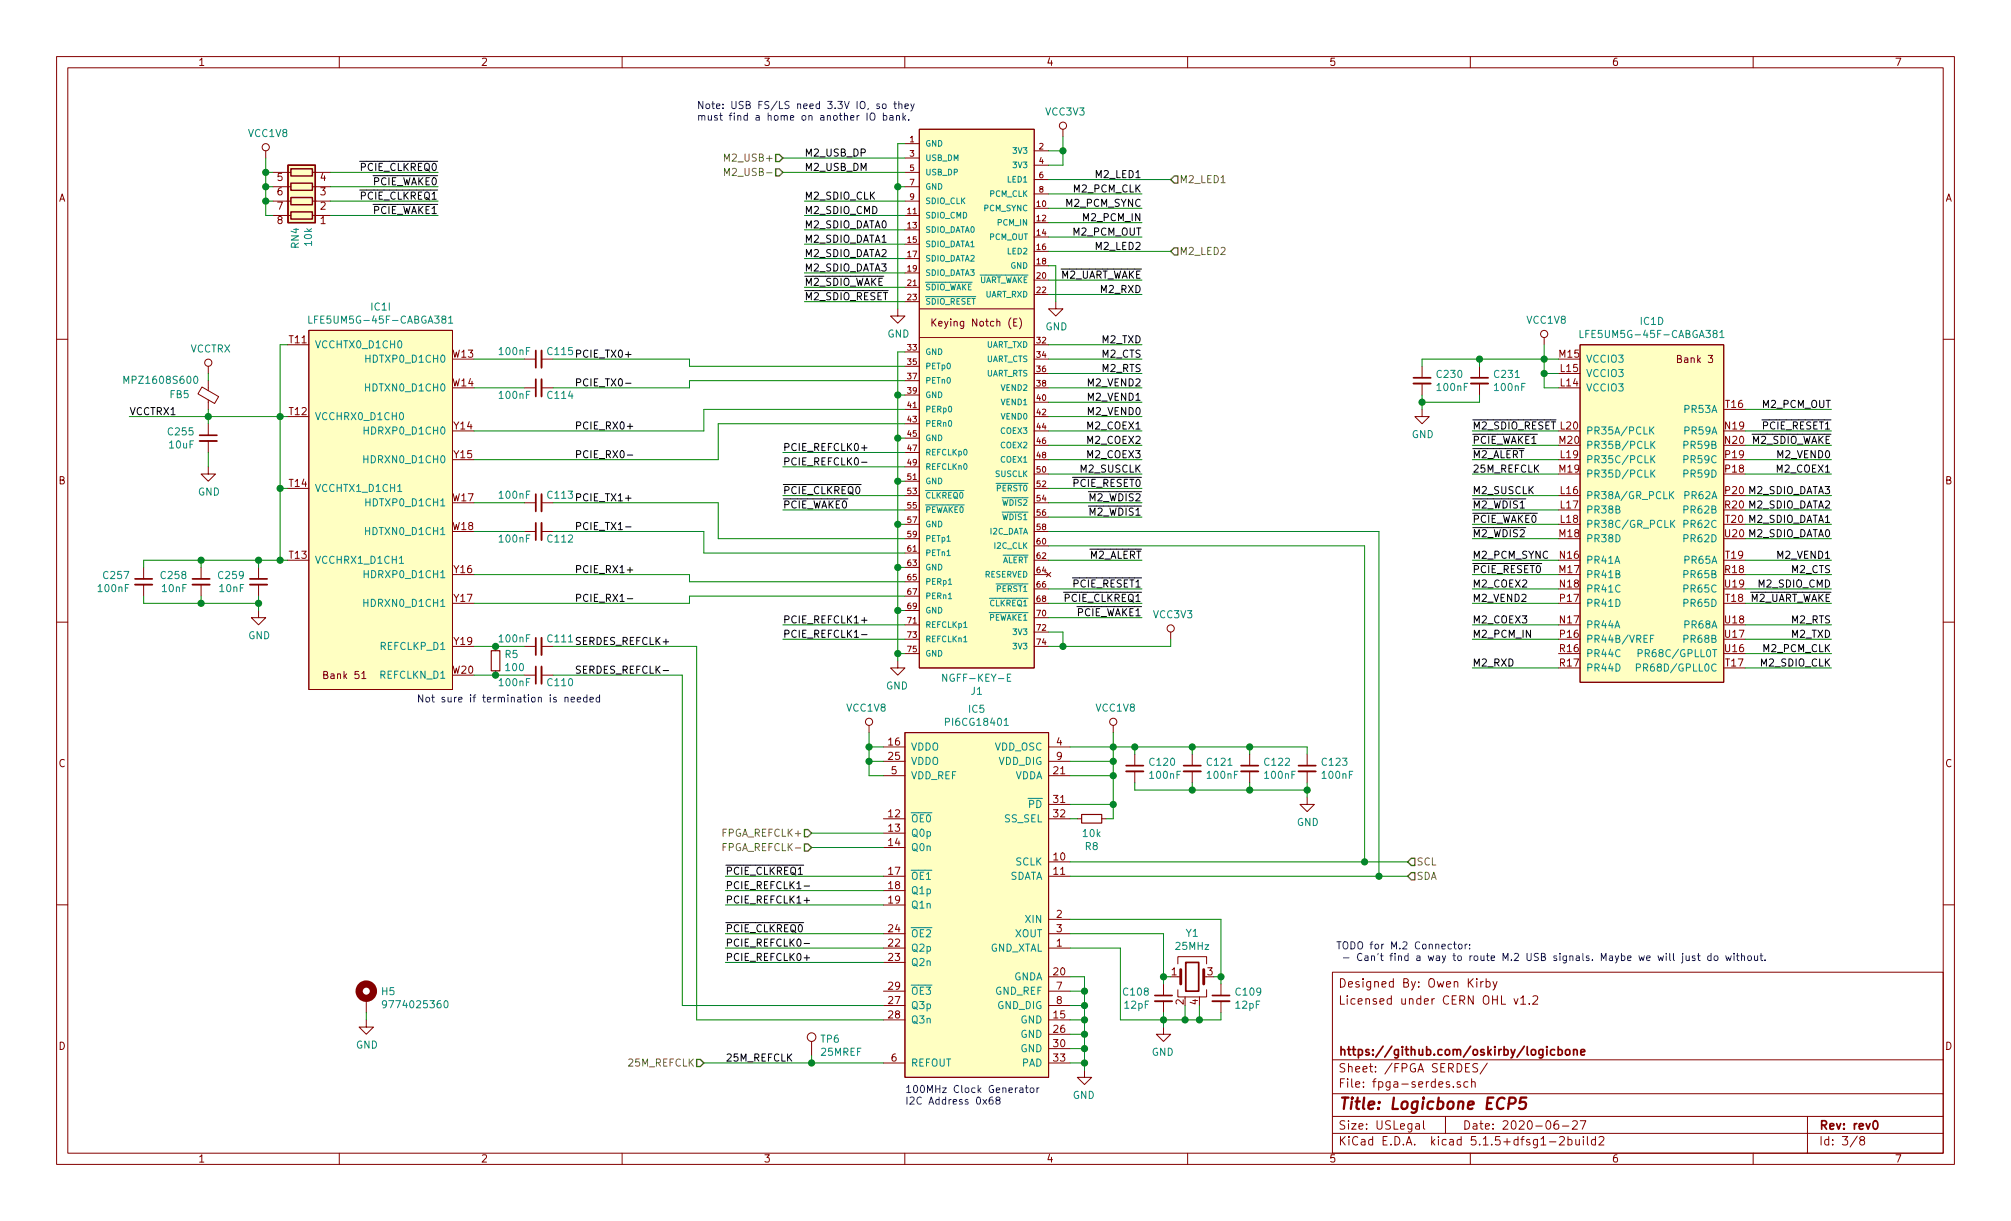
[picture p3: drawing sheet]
EESchema Schematic File Version 4
EELAYER 30 0
EELAYER END
$Descr USLegal 14000 8500
encoding utf-8
Sheet 3 8
Title "Logicbone ECP5"
Date "2020-06-27"
Rev "rev0"
Comp "https://github.com/oskirby/logicbone"
Comment1 ""
Comment2 ""
Comment3 "Licensed under CERN OHL v1.2"
Comment4 "Designed By: Owen Kirby"
$EndDescr
Connection ~ 10300 2500
Wire Wire Line
	10300 2500 10750 2500
$Comp
L Logicbone:VCC1V8 #PWR0173
U 1 1
P 10750 2400
F 0 "#PWR0173" H 10750 2250 50  0001 C CNN
F 1 "VCC1V8" H 10767 2573 50  0000 C CNN
F 2 "" H 10750 2400 50  0001 C CNN
F 3 "" H 10750 2400 50  0001 C CNN
	1    10750 2400
	1    0    0    -1  
$EndComp
Text Label 10250 3450 0    50   ~ 0
M2_SUSCLK
Wire Wire Line
	10850 3750 10250 3750
Text Label 12750 4200 2    50   ~ 0
~M2_UART_WAKE
Wire Wire Line
	12750 3300 12150 3300
Wire Wire Line
	12750 3100 12150 3100
Wire Wire Line
	12750 3200 12150 3200
Wire Wire Line
	12750 2850 12150 2850
Text Label 12750 3000 2    50   ~ 0
~PCIE_RESET1
Text Label 10250 4000 0    50   ~ 0
~PCIE_RESET0
$Comp
L Logicbone:ECP5UM-CABGA381 IC?
U 4 1
P 11500 3400
AR Path="/5DFC5A69/5E5CFEC4" Ref="IC?"  Part="4" 
AR Path="/5DFC63AE/5E5CFEC4" Ref="IC1"  Part="4" 
AR Path="/5E5CFEC4" Ref="IC1"  Part="4" 
F 0 "IC1" H 11500 4565 50  0000 C CNN
F 1 "LFE5UM5G-45F-CABGA381" H 11500 4474 50  0000 C CNN
F 2 "Logicbone:caBGA-381_20x20_17.0x17.0mm" H 15900 3800 50  0001 C CNN
F 3 "" H 15900 3800 50  0001 C CNN
F 4 "LFE5UM5G-45F-8BG381C" H 11500 3400 50  0001 C CNN "MPN"
F 5 "Lattice Semiconductor" H 11500 3400 50  0001 C CNN "Manufacturer"
	4    11500 3400
	1    0    0    -1  
$EndComp
Connection ~ 9900 2800
Wire Wire Line
	9900 2850 9900 2800
$Comp
L power:GND #PWR?
U 1 1
P 9900 2850
AR Path="/5DFC5A69/5E9922C6" Ref="#PWR?"  Part="1" 
AR Path="/6202D981/5E9922C6" Ref="#PWR?"  Part="1" 
AR Path="/5DFC63AE/5E9922C6" Ref="#PWR0255"  Part="1" 
F 0 "#PWR0255" H 9900 2600 50  0001 C CNN
F 1 "GND" H 9905 2677 50  0000 C CNN
F 2 "" H 9900 2850 50  0001 C CNN
F 3 "" H 9900 2850 50  0001 C CNN
	1    9900 2850
	1    0    0    -1  
$EndComp
Wire Wire Line
	10300 2800 9900 2800
Wire Wire Line
	10300 2500 9900 2500
Wire Wire Line
	10300 2550 10300 2500
Wire Wire Line
	10300 2750 10300 2800
$Comp
L Device:C_Small C?
U 1 1
P 10300 2650
AR Path="/5DFC5A69/5E9922B5" Ref="C?"  Part="1" 
AR Path="/6202D981/5E9922B5" Ref="C?"  Part="1" 
AR Path="/5DFC63AE/5E9922B5" Ref="C231"  Part="1" 
F 0 "C231" H 10392 2696 50  0000 L CNN
F 1 "100nF" H 10392 2605 50  0000 L CNN
F 2 "Capacitor_SMD:C_0402_1005Metric" H 10300 2650 50  0001 C CNN
F 3 "~" H 10300 2650 50  0001 C CNN
	1    10300 2650
	1    0    0    -1  
$EndComp
Wire Wire Line
	9900 2550 9900 2500
Wire Wire Line
	9900 2750 9900 2800
$Comp
L Device:C_Small C?
U 1 1
P 9900 2650
AR Path="/5DFC5A69/5E9922AC" Ref="C?"  Part="1" 
AR Path="/6202D981/5E9922AC" Ref="C?"  Part="1" 
AR Path="/5DFC63AE/5E9922AC" Ref="C230"  Part="1" 
F 0 "C230" H 9992 2696 50  0000 L CNN
F 1 "100nF" H 9992 2605 50  0000 L CNN
F 2 "Capacitor_SMD:C_0402_1005Metric" H 9900 2650 50  0001 C CNN
F 3 "~" H 9900 2650 50  0001 C CNN
	1    9900 2650
	1    0    0    -1  
$EndComp
Wire Wire Line
	12750 4200 12150 4200
Text Label 10250 3200 0    50   ~ 0
~M2_ALERT
Text Label 10250 3650 0    50   ~ 0
~PCIE_WAKE0
Text Label 12750 3900 2    50   ~ 0
M2_VEND1
Wire Wire Line
	12150 4000 12750 4000
Text Label 10250 4200 0    50   ~ 0
M2_VEND2
Wire Wire Line
	12150 3900 12750 3900
Text Label 12750 3200 2    50   ~ 0
M2_VEND0
Wire Wire Line
	12150 4100 12750 4100
Connection ~ 10750 2600
Wire Wire Line
	10750 2700 10750 2600
Wire Wire Line
	10850 2700 10750 2700
Connection ~ 10750 2500
Wire Wire Line
	10750 2600 10750 2500
Wire Wire Line
	10850 2600 10750 2600
Wire Wire Line
	10750 2500 10850 2500
Wire Wire Line
	10750 2400 10750 2500
Text Label 10250 3750 0    50   ~ 0
~M2_WDIS2
Text Label 10250 3550 0    50   ~ 0
~M2_WDIS1
Wire Wire Line
	12150 4650 12750 4650
Wire Wire Line
	12150 4550 12750 4550
Wire Wire Line
	10850 3550 10250 3550
Wire Wire Line
	10850 3650 10250 3650
Wire Wire Line
	10850 3450 10250 3450
Wire Wire Line
	10850 3200 10250 3200
Text Label 12750 3300 2    50   ~ 0
M2_COEX1
Text Label 10250 4100 0    50   ~ 0
M2_COEX2
Text Label 10250 4350 0    50   ~ 0
M2_COEX3
Wire Wire Line
	10850 4350 10250 4350
Wire Wire Line
	10850 4450 10250 4450
Wire Wire Line
	10850 4650 10250 4650
Wire Wire Line
	12150 4450 12750 4450
Text Label 12750 4450 2    50   ~ 0
M2_TXD
Text Label 10250 4650 0    50   ~ 0
M2_RXD
Text Label 12750 4000 2    50   ~ 0
M2_CTS
Text Label 12750 4350 2    50   ~ 0
M2_RTS
Text Label 12750 2850 2    50   ~ 0
M2_PCM_OUT
Wire Wire Line
	10850 4200 10250 4200
Text Label 10250 3900 0    50   ~ 0
M2_PCM_SYNC
Wire Wire Line
	10850 4000 10250 4000
Text Label 12750 3450 2    50   ~ 0
M2_SDIO_DATA3
Wire Wire Line
	12150 3550 12750 3550
Text Label 10250 3000 0    50   ~ 0
~M2_SDIO_RESET
Wire Wire Line
	12150 3750 12750 3750
Text Label 12750 3100 2    50   ~ 0
~M2_SDIO_WAKE
Wire Wire Line
	12150 3650 12750 3650
Text Label 12750 4550 2    50   ~ 0
M2_PCM_CLK
Wire Wire Line
	10850 3900 10250 3900
Text Label 10250 4450 0    50   ~ 0
M2_PCM_IN
Wire Wire Line
	10850 4100 10250 4100
Text Label 12750 3550 2    50   ~ 0
M2_SDIO_DATA2
Wire Wire Line
	12150 3450 12750 3450
Text Label 12750 3650 2    50   ~ 0
M2_SDIO_DATA1
Wire Wire Line
	10850 3300 10250 3300
Text Label 12750 3750 2    50   ~ 0
M2_SDIO_DATA0
Wire Wire Line
	10850 3000 10250 3000
Text Label 12750 4100 2    50   ~ 0
M2_SDIO_CMD
Wire Wire Line
	10850 3100 10250 3100
Text Label 12750 4650 2    50   ~ 0
M2_SDIO_CLK
Wire Wire Line
	12150 3000 12750 3000
Wire Wire Line
	2550 7100 2550 7050
$Comp
L power:GND #PWR0198
U 1 1
P 2550 7100
F 0 "#PWR0198" H 2550 6850 50  0001 C CNN
F 1 "GND" H 2555 6927 50  0000 C CNN
F 2 "" H 2550 7100 50  0001 C CNN
F 3 "" H 2550 7100 50  0001 C CNN
	1    2550 7100
	1    0    0    -1  
$EndComp
$Comp
L Mechanical:MountingHole_Pad H5
U 1 1
P 2550 6950
F 0 "H5" H 2650 6999 50  0000 L CNN
F 1 "9774025360" H 2650 6908 50  0000 L CNN
F 2 "Logicbone:wurth-9774025360" H 2550 6950 50  0001 C CNN
F 3 "https://www.mouser.com/datasheet/2/445/9774025360R-1728785.pdf" H 2550 6950 50  0001 C CNN
F 4 "Wurth" H 2550 6950 50  0001 C CNN "Manufacturer"
F 5 "9774025360R" H 2550 6950 50  0001 C CNN "MPN"
	1    2550 6950
	1    0    0    -1  
$EndComp
Wire Wire Line
	1450 3150 1450 3250
Wire Wire Line
	1450 2900 1950 2900
Wire Wire Line
	8100 7100 8100 7150
$Comp
L power:GND #PWR?
U 1 1
P 8100 7150
AR Path="/5DFC5A69/5FD0A4DE" Ref="#PWR?"  Part="1" 
AR Path="/5DFC63AE/5FD0A4DE" Ref="#PWR0217"  Part="1" 
F 0 "#PWR0217" H 8100 6900 50  0001 C CNN
F 1 "GND" H 8105 6977 50  0000 C CNN
F 2 "" H 8100 7150 50  0001 C CNN
F 3 "" H 8100 7150 50  0001 C CNN
	1    8100 7150
	-1   0    0    -1  
$EndComp
Connection ~ 6050 5200
Wire Wire Line
	6050 5100 6050 5200
Connection ~ 8700 5500
Wire Wire Line
	8700 5500 8300 5500
Wire Wire Line
	7300 3700 9600 3700
Wire Wire Line
	7300 3800 9500 3800
Wire Wire Line
	7450 6100 9600 6100
Wire Wire Line
	7450 6000 9500 6000
Wire Wire Line
	8700 5200 9100 5200
Connection ~ 8700 5200
Wire Wire Line
	8700 5250 8700 5200
Wire Wire Line
	9100 5200 9100 5250
Wire Wire Line
	8300 5200 8700 5200
Wire Wire Line
	9100 5500 8700 5500
Wire Wire Line
	8700 5450 8700 5500
Wire Wire Line
	9100 5500 9100 5450
Connection ~ 9100 5500
Wire Wire Line
	9100 5550 9100 5500
$Comp
L power:GND #PWR?
U 1 1
P 9100 5550
AR Path="/5DFD59AE/5FA0410C" Ref="#PWR?"  Part="1" 
AR Path="/5DFC63AE/5FA0410C" Ref="#PWR0199"  Part="1" 
F 0 "#PWR0199" H 9100 5300 50  0001 C CNN
F 1 "GND" H 9105 5377 50  0000 C CNN
F 2 "" H 9100 5550 50  0001 C CNN
F 3 "" H 9100 5550 50  0001 C CNN
	1    9100 5550
	1    0    0    -1  
$EndComp
$Comp
L Device:C_Small C?
U 1 1
P 9100 5350
AR Path="/5DFC5A69/5FA04102" Ref="C?"  Part="1" 
AR Path="/5DFC63AE/5FA04102" Ref="C123"  Part="1" 
F 0 "C123" H 9192 5396 50  0000 L CNN
F 1 "100nF" H 9192 5305 50  0000 L CNN
F 2 "Capacitor_SMD:C_0402_1005Metric" H 9100 5350 50  0001 C CNN
F 3 "~" H 9100 5350 50  0001 C CNN
	1    9100 5350
	1    0    0    -1  
$EndComp
$Comp
L Device:C_Small C?
U 1 1
P 8700 5350
AR Path="/5DFC5A69/5FA040F8" Ref="C?"  Part="1" 
AR Path="/5DFC63AE/5FA040F8" Ref="C122"  Part="1" 
F 0 "C122" H 8792 5396 50  0000 L CNN
F 1 "100nF" H 8792 5305 50  0000 L CNN
F 2 "Capacitor_SMD:C_0402_1005Metric" H 8700 5350 50  0001 C CNN
F 3 "~" H 8700 5350 50  0001 C CNN
	1    8700 5350
	1    0    0    -1  
$EndComp
Wire Wire Line
	8300 5200 7900 5200
Wire Wire Line
	8300 5500 7900 5500
Wire Wire Line
	7900 5450 7900 5500
Wire Wire Line
	7900 5200 7750 5200
Connection ~ 7900 5200
Wire Wire Line
	7900 5250 7900 5200
Connection ~ 8300 5200
Wire Wire Line
	8300 5250 8300 5200
Wire Wire Line
	8300 5500 8300 5450
Connection ~ 8300 5500
$Comp
L Device:C_Small C?
U 1 1
P 8300 5350
AR Path="/5DFC5A69/5F608F74" Ref="C?"  Part="1" 
AR Path="/5DFC63AE/5F608F74" Ref="C121"  Part="1" 
F 0 "C121" H 8392 5396 50  0000 L CNN
F 1 "100nF" H 8392 5305 50  0000 L CNN
F 2 "Capacitor_SMD:C_0402_1005Metric" H 8300 5350 50  0001 C CNN
F 3 "~" H 8300 5350 50  0001 C CNN
	1    8300 5350
	1    0    0    -1  
$EndComp
$Comp
L Device:C_Small C?
U 1 1
P 7900 5350
AR Path="/5DFC5A69/5F5AFF7A" Ref="C?"  Part="1" 
AR Path="/5DFC63AE/5F5AFF7A" Ref="C120"  Part="1" 
F 0 "C120" H 7992 5396 50  0000 L CNN
F 1 "100nF" H 7992 5305 50  0000 L CNN
F 2 "Capacitor_SMD:C_0402_1005Metric" H 7900 5350 50  0001 C CNN
F 3 "~" H 7900 5350 50  0001 C CNN
	1    7900 5350
	1    0    0    -1  
$EndComp
$Comp
L Logicbone:VCC3V3 #PWR0209
U 1 1
P 7400 950
F 0 "#PWR0209" H 7400 800 50  0001 C CNN
F 1 "VCC3V3" H 7417 1123 50  0000 C CNN
F 2 "" H 7400 950 50  0001 C CNN
F 3 "" H 7400 950 50  0001 C CNN
	1    7400 950 
	1    0    0    -1  
$EndComp
Connection ~ 7400 4500
Wire Wire Line
	7400 4500 8150 4500
$Comp
L Logicbone:VCC3V3 #PWR0205
U 1 1
P 8150 4450
F 0 "#PWR0205" H 8150 4300 50  0001 C CNN
F 1 "VCC3V3" H 8167 4623 50  0000 C CNN
F 2 "" H 8150 4450 50  0001 C CNN
F 3 "" H 8150 4450 50  0001 C CNN
	1    8150 4450
	1    0    0    -1  
$EndComp
$Comp
L Logicbone:VCC1V8 #PWR0189
U 1 1
P 1850 1100
F 0 "#PWR0189" H 1850 950 50  0001 C CNN
F 1 "VCC1V8" H 1867 1273 50  0000 C CNN
F 2 "" H 1850 1100 50  0001 C CNN
F 3 "" H 1850 1100 50  0001 C CNN
	1    1850 1100
	1    0    0    -1  
$EndComp
$Comp
L Logicbone:VCC1V8 #PWR0186
U 1 1
P 7750 5100
F 0 "#PWR0186" H 7750 4950 50  0001 C CNN
F 1 "VCC1V8" H 7767 5273 50  0000 C CNN
F 2 "" H 7750 5100 50  0001 C CNN
F 3 "" H 7750 5100 50  0001 C CNN
	1    7750 5100
	1    0    0    -1  
$EndComp
$Comp
L Logicbone:VCC1V8 #PWR0181
U 1 1
P 6050 5100
F 0 "#PWR0181" H 6050 4950 50  0001 C CNN
F 1 "VCC1V8" H 6067 5273 50  0000 C CNN
F 2 "" H 6050 5100 50  0001 C CNN
F 3 "" H 6050 5100 50  0001 C CNN
	1    6050 5100
	-1   0    0    -1  
$EndComp
Text Label 7950 1750 2    50   ~ 0
M2_LED2
Text Label 7950 1250 2    50   ~ 0
M2_LED1
Text Label 7950 3300 2    50   ~ 0
M2_SUSCLK
Wire Wire Line
	7300 3300 7950 3300
Wire Wire Line
	7300 4300 7950 4300
Wire Wire Line
	7300 4200 7950 4200
Wire Wire Line
	7300 4100 7950 4100
Wire Wire Line
	7300 3900 7950 3900
Wire Wire Line
	7300 3600 7950 3600
Wire Wire Line
	7300 3500 7950 3500
Wire Wire Line
	7300 3400 7950 3400
Wire Wire Line
	7300 3200 7950 3200
Wire Wire Line
	7300 3100 7950 3100
Wire Wire Line
	7300 3000 7950 3000
Wire Wire Line
	7300 2900 7950 2900
Wire Wire Line
	7300 2800 7950 2800
Wire Wire Line
	7300 2700 7950 2700
Wire Wire Line
	7300 2600 7950 2600
Wire Wire Line
	7300 2500 7950 2500
Wire Wire Line
	7300 2400 7950 2400
Wire Wire Line
	7300 1650 7950 1650
Wire Wire Line
	7300 1550 7950 1550
Wire Wire Line
	7300 1450 7950 1450
Wire Wire Line
	7300 1350 7950 1350
Wire Wire Line
	7300 2050 7950 2050
Wire Wire Line
	7300 1950 7950 1950
Text Label 7950 1950 2    50   ~ 0
~M2_UART_WAKE
Text Label 7950 3400 2    50   ~ 0
~PCIE_RESET0
Text Label 7950 4100 2    50   ~ 0
~PCIE_RESET1
Wire Wire Line
	6150 7000 4750 7000
Wire Wire Line
	4850 7100 6150 7100
Wire Wire Line
	6150 5800 5650 5800
Wire Wire Line
	5650 5900 6150 5900
Text HLabel 5650 5900 0    50   Input ~ 0
FPGA_REFCLK-
Text HLabel 5650 5800 0    50   Input ~ 0
FPGA_REFCLK+
$Comp
L Logicbone:ECP5UM-CABGA381 IC?
U 9 1
P 2650 3300
AR Path="/5DFC5A69/5E4A3A5A" Ref="IC?"  Part="9" 
AR Path="/5DFC63AE/5E4A3A5A" Ref="IC1"  Part="9" 
AR Path="/5E4A3A5A" Ref="IC1"  Part="9" 
F 0 "IC1" H 2650 4465 50  0000 C CNN
F 1 "LFE5UM5G-45F-CABGA381" H 2650 4374 50  0000 C CNN
F 2 "Logicbone:caBGA-381_20x20_17.0x17.0mm" H 7050 3700 50  0001 C CNN
F 3 "" H 7050 3700 50  0001 C CNN
F 4 "LFE5UM5G-45F-8BG381C" H 2650 3300 50  0001 C CNN "MPN"
F 5 "Lattice Semiconductor" H 2650 3300 50  0001 C CNN "Manufacturer"
	9    2650 3300
	1    0    0    -1  
$EndComp
$Comp
L Logicbone:PI6CG18401 IC5
U 1 1
P 6800 6300
F 0 "IC5" H 6800 7665 50  0000 C CNN
F 1 "PI6CG18401" H 6800 7574 50  0000 C CNN
F 2 "Package_DFN_QFN:QFN-32-1EP_5x5mm_P0.5mm_EP3.1x3.1mm" H 6750 7650 50  0001 C CNN
F 3 "" H 6750 7650 50  0001 C CNN
F 4 "Diodes Incorporated" H 6800 6300 50  0001 C CNN "Manufacturer"
F 5 "PI6CG18401ZHIEX " H 6800 6300 50  0001 C CNN "MPN"
	1    6800 6300
	-1   0    0    -1  
$EndComp
$Comp
L Device:Ferrite_Bead_Small FB?
U 1 1
P 1450 2750
AR Path="/5DFC5A69/5E70A50F" Ref="FB?"  Part="1" 
AR Path="/5DFC63AE/5E70A50F" Ref="FB5"  Part="1" 
F 0 "FB5" H 1650 2750 50  0000 C CNN
F 1 " MPZ1608S600" H 1800 2650 50  0000 C CNN
F 2 "Inductor_SMD:L_0603_1608Metric" V 1380 2750 50  0001 C CNN
F 3 "~" H 1450 2750 50  0001 C CNN
F 4 "TDK" H 1450 2750 50  0001 C CNN "Manufacturer"
F 5 "MPZ1608S600ATDH5" H 1450 2750 50  0001 C CNN "MPN"
	1    1450 2750
	-1   0    0    1   
$EndComp
Wire Wire Line
	1450 2600 1450 2650
$Comp
L Logicbone:VCCTRX #PWR0194
U 1 1
P 1450 2600
F 0 "#PWR0194" H 1450 2450 50  0001 C CNN
F 1 "VCCTRX" H 1467 2773 50  0000 C CNN
F 2 "" H 1450 2600 50  0001 C CNN
F 3 "" H 1450 2600 50  0001 C CNN
	1    1450 2600
	1    0    0    -1  
$EndComp
Wire Wire Line
	7450 6600 7800 6600
Wire Wire Line
	7450 6500 8100 6500
Wire Wire Line
	7450 6400 8500 6400
Text Label 7950 3900 2    50   ~ 0
~M2_ALERT
Text Notes 6300 7700 0    50   ~ 0
100MHz Clock Generator\nI2C Address 0x68
Wire Wire Line
	7450 5400 7750 5400
Wire Wire Line
	7450 5600 7750 5600
Wire Wire Line
	7750 5600 7750 5400
Connection ~ 7750 5600
Wire Wire Line
	7450 5200 7750 5200
Wire Wire Line
	7450 5300 7750 5300
Connection ~ 7750 5400
Wire Wire Line
	7750 5700 7750 5600
Wire Wire Line
	7700 5700 7750 5700
Wire Wire Line
	7500 5700 7450 5700
$Comp
L Device:R_Small R8
U 1 1
P 7600 5700
F 0 "R8" V 7404 5700 50  0000 C CNN
F 1 "10k" V 7495 5700 50  0000 C CNN
F 2 "Resistor_SMD:R_0402_1005Metric" H 7600 5700 50  0001 C CNN
F 3 "~" H 7600 5700 50  0001 C CNN
	1    7600 5700
	0    1    -1   0   
$EndComp
Wire Wire Line
	9500 6000 9800 6000
Wire Wire Line
	9600 3700 9600 6100
Wire Wire Line
	9800 6100 9600 6100
Text HLabel 9800 6100 2    50   Input ~ 0
SDA
Text HLabel 9800 6000 2    50   Input ~ 0
SCL
Connection ~ 7550 7400
Wire Wire Line
	7550 7400 7550 7450
$Comp
L power:GND #PWR?
U 1 1
P 7550 7450
AR Path="/5DFC5A69/5FAF3327" Ref="#PWR?"  Part="1" 
AR Path="/5DFC63AE/5FAF3327" Ref="#PWR0206"  Part="1" 
F 0 "#PWR0206" H 7550 7200 50  0001 C CNN
F 1 "GND" H 7555 7277 50  0000 C CNN
F 2 "" H 7550 7450 50  0001 C CNN
F 3 "" H 7550 7450 50  0001 C CNN
	1    7550 7450
	-1   0    0    -1  
$EndComp
Text HLabel 4900 7400 0    50   Input ~ 0
25M_REFCLK
Connection ~ 8100 7100
Wire Wire Line
	7800 7100 7800 6600
Wire Wire Line
	8100 7100 7800 7100
Wire Wire Line
	8350 7100 8500 7100
Connection ~ 8350 7100
Wire Wire Line
	8350 7000 8350 7100
Wire Wire Line
	8250 7100 8350 7100
Wire Wire Line
	8250 7100 8100 7100
Connection ~ 8250 7100
$Comp
L Logicbone:Crystal_GND24 Y?
U 1 1
P 8300 6800
AR Path="/5DFD59AE/5F9D06DB" Ref="Y?"  Part="1" 
AR Path="/5DFC63AE/5F9D06DB" Ref="Y1"  Part="1" 
F 0 "Y1" H 8300 7105 50  0000 C CNN
F 1 "25MHz" H 8300 7014 50  0000 C CNN
F 2 "Crystal:Crystal_SMD_2520-4Pin_2.5x2.0mm" H 8300 6800 50  0001 C CNN
F 3 "https://ecsxtal.com/store/pdf/ECX-2236B.pdf" H 8300 6800 50  0001 C CNN
F 4 "ECS Inc." H 8300 6800 50  0001 C CNN "Manufacturer"
F 5 "ECS-250-18-36B-CKY-TR" H 8300 6800 50  0001 C CNN "MPN"
	1    8300 6800
	1    0    0    -1  
$EndComp
Wire Wire Line
	8100 7100 8100 7050
Wire Wire Line
	8250 7100 8250 7000
Wire Wire Line
	8500 7050 8500 7100
Connection ~ 8500 6800
Wire Wire Line
	8500 6850 8500 6800
$Comp
L Device:C_Small C?
U 1 1
P 8500 6950
AR Path="/5DFD59AE/5F9D06C8" Ref="C?"  Part="1" 
AR Path="/5DFC63AE/5F9D06C8" Ref="C109"  Part="1" 
F 0 "C109" H 8408 6996 50  0000 R CNN
F 1 "12pF" H 8408 6905 50  0000 R CNN
F 2 "Capacitor_SMD:C_0402_1005Metric" H 8500 6950 50  0001 C CNN
F 3 "~" H 8500 6950 50  0001 C CNN
	1    8500 6950
	-1   0    0    -1  
$EndComp
Connection ~ 8100 6800
Wire Wire Line
	8100 6800 8100 6500
Wire Wire Line
	8100 6850 8100 6800
Wire Wire Line
	8500 6400 8500 6800
$Comp
L Device:C_Small C?
U 1 1
P 8100 6950
AR Path="/5DFD59AE/5F9D06BB" Ref="C?"  Part="1" 
AR Path="/5DFC63AE/5F9D06BB" Ref="C108"  Part="1" 
F 0 "C108" H 8008 6996 50  0000 R CNN
F 1 "12pF" H 8008 6905 50  0000 R CNN
F 2 "Capacitor_SMD:C_0402_1005Metric" H 8100 6950 50  0001 C CNN
F 3 "~" H 8100 6950 50  0001 C CNN
	1    8100 6950
	1    0    0    -1  
$EndComp
Wire Wire Line
	8500 6800 8450 6800
Wire Wire Line
	8100 6800 8150 6800
Connection ~ 7550 7000
Wire Wire Line
	7550 6900 7550 7000
Wire Wire Line
	7450 6900 7550 6900
Connection ~ 7550 7100
Wire Wire Line
	7550 7000 7550 7100
Wire Wire Line
	7450 7000 7550 7000
Connection ~ 7550 7200
Wire Wire Line
	7550 7100 7550 7200
Wire Wire Line
	7450 7100 7550 7100
Text Notes 2900 4900 0    50   ~ 0
Not sure if termination is needed
Wire Wire Line
	3300 3200 5000 3200
Wire Wire Line
	3300 3000 4900 3000
Wire Wire Line
	3300 4200 4800 4200
Wire Wire Line
	3300 4000 4800 4000
Wire Wire Line
	3300 2700 3650 2700
Wire Wire Line
	3650 2500 3300 2500
Wire Wire Line
	4800 2500 3850 2500
Wire Wire Line
	3850 2700 4800 2700
$Comp
L Device:C_Small C?
U 1 1
P 3750 2700
AR Path="/5DFC5A69/5F5CB370" Ref="C?"  Part="1" 
AR Path="/5DFC63AE/5F5CB370" Ref="C114"  Part="1" 
F 0 "C114" V 3800 2450 50  0000 L CNN
F 1 "100nF" V 3800 2750 50  0000 L CNN
F 2 "Capacitor_SMD:C_0402_1005Metric" H 3750 2700 50  0001 C CNN
F 3 "~" H 3750 2700 50  0001 C CNN
	1    3750 2700
	0    -1   1    0   
$EndComp
$Comp
L Device:C_Small C?
U 1 1
P 3750 2500
AR Path="/5DFC5A69/5F5CB36A" Ref="C?"  Part="1" 
AR Path="/5DFC63AE/5F5CB36A" Ref="C115"  Part="1" 
F 0 "C115" V 3800 2250 50  0000 L CNN
F 1 "100nF" V 3800 2550 50  0000 L CNN
F 2 "Capacitor_SMD:C_0402_1005Metric" H 3750 2500 50  0001 C CNN
F 3 "~" H 3750 2500 50  0001 C CNN
	1    3750 2500
	0    -1   -1   0   
$EndComp
Wire Wire Line
	3300 3700 3650 3700
Wire Wire Line
	3650 3500 3300 3500
Wire Wire Line
	5000 3500 3850 3500
Wire Wire Line
	3850 3700 4900 3700
$Comp
L Device:C_Small C?
U 1 1
P 3750 3700
AR Path="/5DFC5A69/5F50C443" Ref="C?"  Part="1" 
AR Path="/5DFC63AE/5F50C443" Ref="C112"  Part="1" 
F 0 "C112" V 3800 3450 50  0000 L CNN
F 1 "100nF" V 3800 3750 50  0000 L CNN
F 2 "Capacitor_SMD:C_0402_1005Metric" H 3750 3700 50  0001 C CNN
F 3 "~" H 3750 3700 50  0001 C CNN
	1    3750 3700
	0    -1   1    0   
$EndComp
$Comp
L Device:C_Small C?
U 1 1
P 3750 3500
AR Path="/5DFC5A69/5F50C43D" Ref="C?"  Part="1" 
AR Path="/5DFC63AE/5F50C43D" Ref="C113"  Part="1" 
F 0 "C113" V 3800 3250 50  0000 L CNN
F 1 "100nF" V 3800 3550 50  0000 L CNN
F 2 "Capacitor_SMD:C_0402_1005Metric" H 3750 3500 50  0001 C CNN
F 3 "~" H 3750 3500 50  0001 C CNN
	1    3750 3500
	0    -1   -1   0   
$EndComp
Wire Wire Line
	3850 4700 4750 4700
Wire Wire Line
	3850 4500 4850 4500
Connection ~ 1950 3900
Wire Wire Line
	1950 3400 1950 3900
Wire Wire Line
	1950 3900 2000 3900
Connection ~ 1950 3400
Wire Wire Line
	2000 3400 1950 3400
Wire Wire Line
	1950 2900 1950 3400
Connection ~ 1950 2900
Wire Wire Line
	2000 2900 1950 2900
Wire Wire Line
	1950 2400 1950 2900
Wire Wire Line
	900  2900 1450 2900
Wire Wire Line
	1450 2850 1450 2900
Connection ~ 1800 3900
Wire Wire Line
	1800 3900 1950 3900
Connection ~ 1800 4200
Wire Wire Line
	1800 4200 1800 4250
$Comp
L power:GND #PWR?
U 1 1
P 1800 4250
AR Path="/5DFC5A69/5EDD3CA3" Ref="#PWR?"  Part="1" 
AR Path="/5DFC63AE/5EDD3CA3" Ref="#PWR0204"  Part="1" 
F 0 "#PWR0204" H 1800 4000 50  0001 C CNN
F 1 "GND" H 1805 4077 50  0000 C CNN
F 2 "" H 1800 4250 50  0001 C CNN
F 3 "" H 1800 4250 50  0001 C CNN
	1    1800 4250
	1    0    0    -1  
$EndComp
Connection ~ 1450 2900
Wire Wire Line
	1800 3900 1400 3900
Wire Wire Line
	1400 3900 1000 3900
Connection ~ 1400 3900
Wire Wire Line
	1400 3950 1400 3900
Wire Wire Line
	1400 4200 1000 4200
Connection ~ 1400 4200
Wire Wire Line
	1400 4150 1400 4200
Wire Wire Line
	1800 4200 1400 4200
Text Label 900  2900 0    50   ~ 0
VCCTRX1
Wire Wire Line
	1800 4150 1800 4200
Wire Wire Line
	1800 3950 1800 3900
$Comp
L Device:C_Small C?
U 1 1
P 1800 4050
AR Path="/5DFC5A69/5EDD3C8F" Ref="C?"  Part="1" 
AR Path="/5DFC63AE/5EDD3C8F" Ref="C259"  Part="1" 
F 0 "C259" H 1892 4096 50  0000 L CNN
F 1 "10nF" H 1892 4005 50  0000 L CNN
F 2 "Capacitor_SMD:C_0402_1005Metric" H 1800 4050 50  0001 C CNN
F 3 "~" H 1800 4050 50  0001 C CNN
	1    1800 4050
	-1   0    0    -1  
$EndComp
$Comp
L Device:C_Small C?
U 1 1
P 1400 4050
AR Path="/5DFC5A69/5EDD3C89" Ref="C?"  Part="1" 
AR Path="/5DFC63AE/5EDD3C89" Ref="C258"  Part="1" 
F 0 "C258" H 1492 4096 50  0000 L CNN
F 1 "10nF" H 1492 4005 50  0000 L CNN
F 2 "Capacitor_SMD:C_0402_1005Metric" H 1400 4050 50  0001 C CNN
F 3 "~" H 1400 4050 50  0001 C CNN
	1    1400 4050
	-1   0    0    -1  
$EndComp
Wire Wire Line
	1000 4150 1000 4200
Wire Wire Line
	1000 3950 1000 3900
$Comp
L Device:C_Small C?
U 1 1
P 1000 4050
AR Path="/5DFC5A69/5EDD3C80" Ref="C?"  Part="1" 
AR Path="/5DFC63AE/5EDD3C80" Ref="C257"  Part="1" 
F 0 "C257" H 1092 4096 50  0000 L CNN
F 1 "100nF" H 1092 4005 50  0000 L CNN
F 2 "Capacitor_SMD:C_0402_1005Metric" H 1000 4050 50  0001 C CNN
F 3 "~" H 1000 4050 50  0001 C CNN
	1    1000 4050
	-1   0    0    -1  
$EndComp
$Comp
L power:GND #PWR?
U 1 1
P 1450 3250
AR Path="/5DFC5A69/5EDD3C78" Ref="#PWR?"  Part="1" 
AR Path="/5DFC63AE/5EDD3C78" Ref="#PWR0201"  Part="1" 
F 0 "#PWR0201" H 1450 3000 50  0001 C CNN
F 1 "GND" H 1455 3077 50  0000 C CNN
F 2 "" H 1450 3250 50  0001 C CNN
F 3 "" H 1450 3250 50  0001 C CNN
	1    1450 3250
	1    0    0    -1  
$EndComp
Wire Wire Line
	1450 2950 1450 2900
$Comp
L Device:C_Small C?
U 1 1
P 1450 3050
AR Path="/5DFC5A69/5EDD3C69" Ref="C?"  Part="1" 
AR Path="/5DFC63AE/5EDD3C69" Ref="C255"  Part="1" 
F 0 "C255" H 1542 3096 50  0000 L CNN
F 1 "10uF" H 1542 3005 50  0000 L CNN
F 2 "Capacitor_SMD:C_0603_1608Metric" H 1450 3050 50  0001 C CNN
F 3 "~" H 1450 3050 50  0001 C CNN
	1    1450 3050
	-1   0    0    -1  
$EndComp
Wire Wire Line
	1950 2400 2000 2400
Wire Wire Line
	4800 2550 4800 2500
Wire Wire Line
	5000 2950 6300 2950
Wire Wire Line
	5000 3200 5000 2950
Wire Wire Line
	4900 2850 6300 2850
Wire Wire Line
	4900 3000 4900 2850
Wire Wire Line
	5000 3750 6300 3750
Wire Wire Line
	5000 3750 5000 3500
Wire Wire Line
	4900 3850 6300 3850
Wire Wire Line
	4900 3700 4900 3850
Wire Wire Line
	4800 4150 6300 4150
Wire Wire Line
	4800 4200 4800 4150
Wire Wire Line
	4800 4050 4800 4000
Connection ~ 3450 4700
Wire Wire Line
	3450 4700 3300 4700
Connection ~ 3450 4500
Wire Wire Line
	3300 4500 3450 4500
Wire Wire Line
	5050 6300 6150 6300
Wire Wire Line
	6150 6200 5050 6200
Wire Wire Line
	5050 6100 6150 6100
Wire Wire Line
	5050 6700 6150 6700
Wire Wire Line
	6150 6600 5050 6600
Wire Wire Line
	5050 6500 6150 6500
Wire Wire Line
	3450 4500 3650 4500
Wire Wire Line
	3450 4700 3650 4700
$Comp
L Device:R_Small R5
U 1 1
P 3450 4600
F 0 "R5" H 3391 4646 50  0000 R CNN
F 1 "100" H 3391 4555 50  0000 R CNN
F 2 "Resistor_SMD:R_0402_1005Metric" H 3450 4600 50  0001 C CNN
F 3 "~" H 3450 4600 50  0001 C CNN
	1    3450 4600
	-1   0    0    -1  
$EndComp
$Comp
L Device:C_Small C?
U 1 1
P 3750 4700
AR Path="/5DFC5A69/5E4CB7F9" Ref="C?"  Part="1" 
AR Path="/5DFC63AE/5E4CB7F9" Ref="C110"  Part="1" 
F 0 "C110" V 3800 4450 50  0000 L CNN
F 1 "100nF" V 3800 4750 50  0000 L CNN
F 2 "Capacitor_SMD:C_0402_1005Metric" H 3750 4700 50  0001 C CNN
F 3 "~" H 3750 4700 50  0001 C CNN
	1    3750 4700
	0    -1   1    0   
$EndComp
$Comp
L Device:C_Small C?
U 1 1
P 3750 4500
AR Path="/5DFC5A69/5E4B515F" Ref="C?"  Part="1" 
AR Path="/5DFC63AE/5E4B515F" Ref="C111"  Part="1" 
F 0 "C111" V 3800 4250 50  0000 L CNN
F 1 "100nF" V 3800 4550 50  0000 L CNN
F 2 "Capacitor_SMD:C_0402_1005Metric" H 3750 4500 50  0001 C CNN
F 3 "~" H 3750 4500 50  0001 C CNN
	1    3750 4500
	0    -1   -1   0   
$EndComp
Wire Wire Line
	2300 1300 3050 1300
Wire Wire Line
	2300 1200 3050 1200
Text Label 3050 1300 2    50   ~ 0
~PCIE_WAKE0
Text Label 3050 1200 2    50   ~ 0
~PCIE_CLKREQ0
Wire Wire Line
	2300 1500 3050 1500
Wire Wire Line
	2300 1400 3050 1400
Text Label 3050 1500 2    50   ~ 0
~PCIE_WAKE1
Text Label 3050 1400 2    50   ~ 0
~PCIE_CLKREQ1
Wire Wire Line
	1850 1100 1850 1200
Wire Wire Line
	1850 1200 1850 1300
Connection ~ 1850 1200
Wire Wire Line
	1900 1200 1850 1200
Wire Wire Line
	1850 1300 1850 1400
Connection ~ 1850 1300
Wire Wire Line
	1900 1300 1850 1300
Wire Wire Line
	1850 1400 1850 1500
Connection ~ 1850 1400
Wire Wire Line
	1900 1400 1850 1400
Wire Wire Line
	1850 1500 1900 1500
$Comp
L Device:R_Pack04 RN?
U 1 1
P 2100 1300
AR Path="/5E15C0BA/5E6065B0" Ref="RN?"  Part="1" 
AR Path="/5DFC63AE/5E6065B0" Ref="RN4"  Part="1" 
F 0 "RN4" H 1820 1346 50  0000 R CNN
F 1 "10k" H 1820 1255 50  0000 R CNN
F 2 "Resistor_SMD:R_Array_Concave_4x0603" V 2375 1300 50  0001 C CNN
F 3 "~" H 2100 1300 50  0001 C CNN
	1    2100 1300
	0    -1   -1   0   
$EndComp
Text Label 7950 4300 2    50   ~ 0
~PCIE_WAKE1
Text Label 5450 3550 0    50   ~ 0
~PCIE_WAKE0
Wire Wire Line
	6300 3550 5450 3550
Text Label 7950 4200 2    50   ~ 0
~PCIE_CLKREQ1
Text Label 5050 6100 0    50   ~ 0
~PCIE_CLKREQ1
Text Label 5050 6500 0    50   ~ 0
~PCIE_CLKREQ0
Wire Wire Line
	6300 3450 5450 3450
Text Label 5450 3450 0    50   ~ 0
~PCIE_CLKREQ0
Text Label 5050 6200 0    50   ~ 0
PCIE_REFCLK1-
Text Label 5050 6300 0    50   ~ 0
PCIE_REFCLK1+
Text Label 5050 6600 0    50   ~ 0
PCIE_REFCLK0-
Text Label 5050 6700 0    50   ~ 0
PCIE_REFCLK0+
Text Label 4000 4700 0    50   ~ 0
SERDES_REFCLK-
Text Label 4000 4500 0    50   ~ 0
SERDES_REFCLK+
Wire Wire Line
	6050 5300 6050 5200
Wire Wire Line
	6150 5300 6050 5300
Wire Wire Line
	6050 5200 6150 5200
Connection ~ 7550 7300
Wire Wire Line
	7550 7200 7550 7300
Wire Wire Line
	7450 7200 7550 7200
Wire Wire Line
	7550 7300 7550 7400
Wire Wire Line
	7450 7300 7550 7300
Wire Wire Line
	7450 7400 7550 7400
Wire Wire Line
	7750 5200 7750 5300
Connection ~ 7750 5200
Wire Wire Line
	7750 5300 7750 5400
Connection ~ 7750 5300
Wire Wire Line
	7750 5100 7750 5200
Wire Wire Line
	6300 4350 5450 4350
Text Label 5450 4450 0    50   ~ 0
PCIE_REFCLK1-
Text Label 5450 4350 0    50   ~ 0
PCIE_REFCLK1+
Wire Wire Line
	6300 4450 5450 4450
Wire Wire Line
	6300 3150 5450 3150
Text Label 5450 3250 0    50   ~ 0
PCIE_REFCLK0-
Text Label 5450 3150 0    50   ~ 0
PCIE_REFCLK0+
Wire Wire Line
	6300 3250 5450 3250
Wire Wire Line
	5600 1400 6300 1400
Wire Wire Line
	5600 1500 6300 1500
Wire Wire Line
	5600 1600 6300 1600
Wire Wire Line
	5600 1700 6300 1700
Wire Wire Line
	5600 1800 6300 1800
Wire Wire Line
	5600 1900 6300 1900
Wire Wire Line
	5600 2000 6300 2000
Wire Wire Line
	5600 2100 6300 2100
Text Label 7950 3500 2    50   ~ 0
~M2_WDIS2
Text Label 7950 3600 2    50   ~ 0
~M2_WDIS1
Text Label 7950 2800 2    50   ~ 0
M2_VEND1
Text Label 7950 2700 2    50   ~ 0
M2_VEND2
Text Label 7950 2900 2    50   ~ 0
M2_VEND0
Wire Wire Line
	6250 1300 6250 1000
Connection ~ 6250 1300
Wire Wire Line
	6300 1300 6250 1300
Wire Wire Line
	6250 1000 6300 1000
Wire Wire Line
	6250 2150 6250 1300
$Comp
L power:GND #PWR0177
U 1 1
P 6250 2150
F 0 "#PWR0177" H 6250 1900 50  0001 C CNN
F 1 "GND" H 6255 1977 50  0000 C CNN
F 2 "" H 6250 2150 50  0001 C CNN
F 3 "" H 6250 2150 50  0001 C CNN
	1    6250 2150
	1    0    0    -1  
$EndComp
Wire Wire Line
	7350 2100 7350 1850
Text Label 7950 2400 2    50   ~ 0
M2_TXD
Text Label 7950 2050 2    50   ~ 0
M2_RXD
Text Label 7950 2500 2    50   ~ 0
M2_CTS
Text Label 7950 2600 2    50   ~ 0
M2_RTS
Text Label 7950 1650 2    50   ~ 0
M2_PCM_OUT
Text Label 7950 1450 2    50   ~ 0
M2_PCM_SYNC
Text Label 7950 1350 2    50   ~ 0
M2_PCM_CLK
Text Label 7950 1550 2    50   ~ 0
M2_PCM_IN
Text Label 5600 1900 0    50   ~ 0
M2_SDIO_DATA3
Text Label 5600 2100 0    50   ~ 0
~M2_SDIO_RESET
Text Label 5600 2000 0    50   ~ 0
~M2_SDIO_WAKE
Text Label 5600 1800 0    50   ~ 0
M2_SDIO_DATA2
Text Label 5600 1700 0    50   ~ 0
M2_SDIO_DATA1
Text Label 5600 1600 0    50   ~ 0
M2_SDIO_DATA0
Text Label 5600 1500 0    50   ~ 0
M2_SDIO_CMD
Text Label 5600 1400 0    50   ~ 0
M2_SDIO_CLK
Text Label 7950 3000 2    50   ~ 0
M2_COEX1
Text Label 7950 3100 2    50   ~ 0
M2_COEX2
Text Label 7950 3200 2    50   ~ 0
M2_COEX3
Wire Wire Line
	7350 1850 7300 1850
Wire Wire Line
	6250 2750 6250 3050
Connection ~ 6250 2750
Wire Wire Line
	6300 2750 6250 2750
Wire Wire Line
	6250 3050 6250 3350
Connection ~ 6250 3050
Wire Wire Line
	6300 3050 6250 3050
Wire Wire Line
	6250 3350 6250 3650
Connection ~ 6250 3350
Wire Wire Line
	6300 3350 6250 3350
Wire Wire Line
	6250 3650 6250 3950
Connection ~ 6250 3650
Wire Wire Line
	6300 3650 6250 3650
Wire Wire Line
	6250 3950 6250 4250
Connection ~ 6250 3950
Wire Wire Line
	6300 3950 6250 3950
Wire Wire Line
	6250 4250 6250 4550
Connection ~ 6250 4250
Wire Wire Line
	6250 4250 6300 4250
Wire Wire Line
	6250 4550 6250 4600
Connection ~ 6250 4550
Wire Wire Line
	6300 4550 6250 4550
$Comp
L power:GND #PWR?
U 1 1
P 6250 4600
AR Path="/5DFD59AE/5F8A0831" Ref="#PWR?"  Part="1" 
AR Path="/5DFC63AE/5F8A0831" Ref="#PWR0175"  Part="1" 
F 0 "#PWR0175" H 6250 4350 50  0001 C CNN
F 1 "GND" H 6255 4427 50  0000 C CNN
F 2 "" H 6250 4600 50  0001 C CNN
F 3 "" H 6250 4600 50  0001 C CNN
	1    6250 4600
	-1   0    0    -1  
$EndComp
Wire Wire Line
	6250 2450 6250 2750
Wire Wire Line
	6300 2450 6250 2450
Wire Wire Line
	4800 2650 4800 2700
Wire Wire Line
	6300 4050 4800 4050
Wire Wire Line
	6300 2550 4800 2550
Wire Wire Line
	6300 2650 4800 2650
$Comp
L Logicbone:NGFF-KEY-E J1
U 1 1
P 6800 2750
F 0 "J1" H 6800 4815 50  0000 C CNN
F 1 "NGFF-KEY-E" H 6800 4724 50  0000 C CNN
F 2 "Logicbone:TE-2199230-4" H 3950 1000 50  0001 C CNN
F 3 "" H 3950 1000 50  0001 C CNN
F 4 "TE Connectivity" H 6800 2750 50  0001 C CNN "Manufacturer"
F 5 "2199230-4" H 6800 2750 50  0001 C CNN "MPN"
	1    6800 2750
	-1   0    0    1   
$EndComp
Text Notes 9300 6700 0    50   ~ 0
TODO for M.2 Connector:\n - Can't find a way to route M.2 USB signals. Maybe we will just do without.
Text Label 5600 1100 0    50   ~ 0
M2_USB_DP
Text Label 5600 1200 0    50   ~ 0
M2_USB_DM
Wire Wire Line
	7300 4400 7400 4400
Wire Wire Line
	7300 4500 7400 4500
Wire Wire Line
	7400 4400 7400 4500
Wire Wire Line
	8150 4450 8150 4500
$Comp
L power:GND #PWR0172
U 1 1
P 7350 2100
F 0 "#PWR0172" H 7350 1850 50  0001 C CNN
F 1 "GND" H 7355 1927 50  0000 C CNN
F 2 "" H 7350 2100 50  0001 C CNN
F 3 "" H 7350 2100 50  0001 C CNN
	1    7350 2100
	1    0    0    -1  
$EndComp
Connection ~ 7400 1050
Wire Wire Line
	7400 1150 7400 1050
Wire Wire Line
	7300 1150 7400 1150
Wire Wire Line
	7400 1050 7300 1050
Wire Wire Line
	7400 950  7400 1050
Text Label 4000 4200 0    50   ~ 0
PCIE_RX1-
Text Label 4000 4000 0    50   ~ 0
PCIE_RX1+
Text Label 4000 3700 0    50   ~ 0
PCIE_TX1-
Text Label 4000 3500 0    50   ~ 0
PCIE_TX1+
Text Label 4000 3200 0    50   ~ 0
PCIE_RX0-
Text Label 4000 3000 0    50   ~ 0
PCIE_RX0+
Text Label 4000 2700 0    50   ~ 0
PCIE_TX0-
Text Label 4000 2500 0    50   ~ 0
PCIE_TX0+
Text HLabel 5450 1100 0    50   Input ~ 0
M2_USB+
Wire Wire Line
	5450 1100 6300 1100
Text HLabel 5450 1200 0    50   Input ~ 0
M2_USB-
Wire Wire Line
	5450 1200 6300 1200
Wire Wire Line
	6150 5400 6050 5400
Wire Wire Line
	6050 5400 6050 5300
Connection ~ 6050 5300
Wire Wire Line
	4850 4500 4850 7100
Wire Wire Line
	4750 4700 4750 7000
Wire Wire Line
	7450 6800 7550 6800
Wire Wire Line
	7550 6800 7550 6900
Connection ~ 7550 6900
Connection ~ 9500 6000
Wire Wire Line
	9500 6000 9500 3800
Connection ~ 9600 6100
Text Label 5050 7400 0    50   ~ 0
25M_REFCLK
Text Label 10250 3300 0    50   ~ 0
25M_REFCLK
Text HLabel 8150 1250 2    50   Input ~ 0
M2_LED1
Wire Wire Line
	7300 1250 8150 1250
Text HLabel 8150 1750 2    50   Input ~ 0
M2_LED2
Wire Wire Line
	7300 1750 8150 1750
Text Label 10250 3100 0    50   ~ 0
~PCIE_WAKE1
Wire Wire Line
	12150 4350 12750 4350
Text Notes 4850 850  0    50   ~ 0
Note: USB FS/LS need 3.3V IO, so they\nmust find a home on another IO bank.
Wire Wire Line
	4900 7400 5650 7400
$Comp
L Connector:TestPoint TP?
U 1 1
P 5650 7350
AR Path="/5DFC5A69/5EC18B3E" Ref="TP?"  Part="1" 
AR Path="/5DFC63AE/5EC18B3E" Ref="TP6"  Part="1" 
F 0 "TP6" H 5708 7468 50  0000 L CNN
F 1 "25MREF" H 5708 7377 50  0000 L CNN
F 2 "TestPoint:TestPoint_Pad_D1.0mm" H 5850 7350 50  0001 C CNN
F 3 "~" H 5850 7350 50  0001 C CNN
	1    5650 7350
	1    0    0    -1  
$EndComp
Wire Wire Line
	5650 7350 5650 7400
Connection ~ 5650 7400
Wire Wire Line
	5650 7400 6150 7400
$EndSCHEMATC
